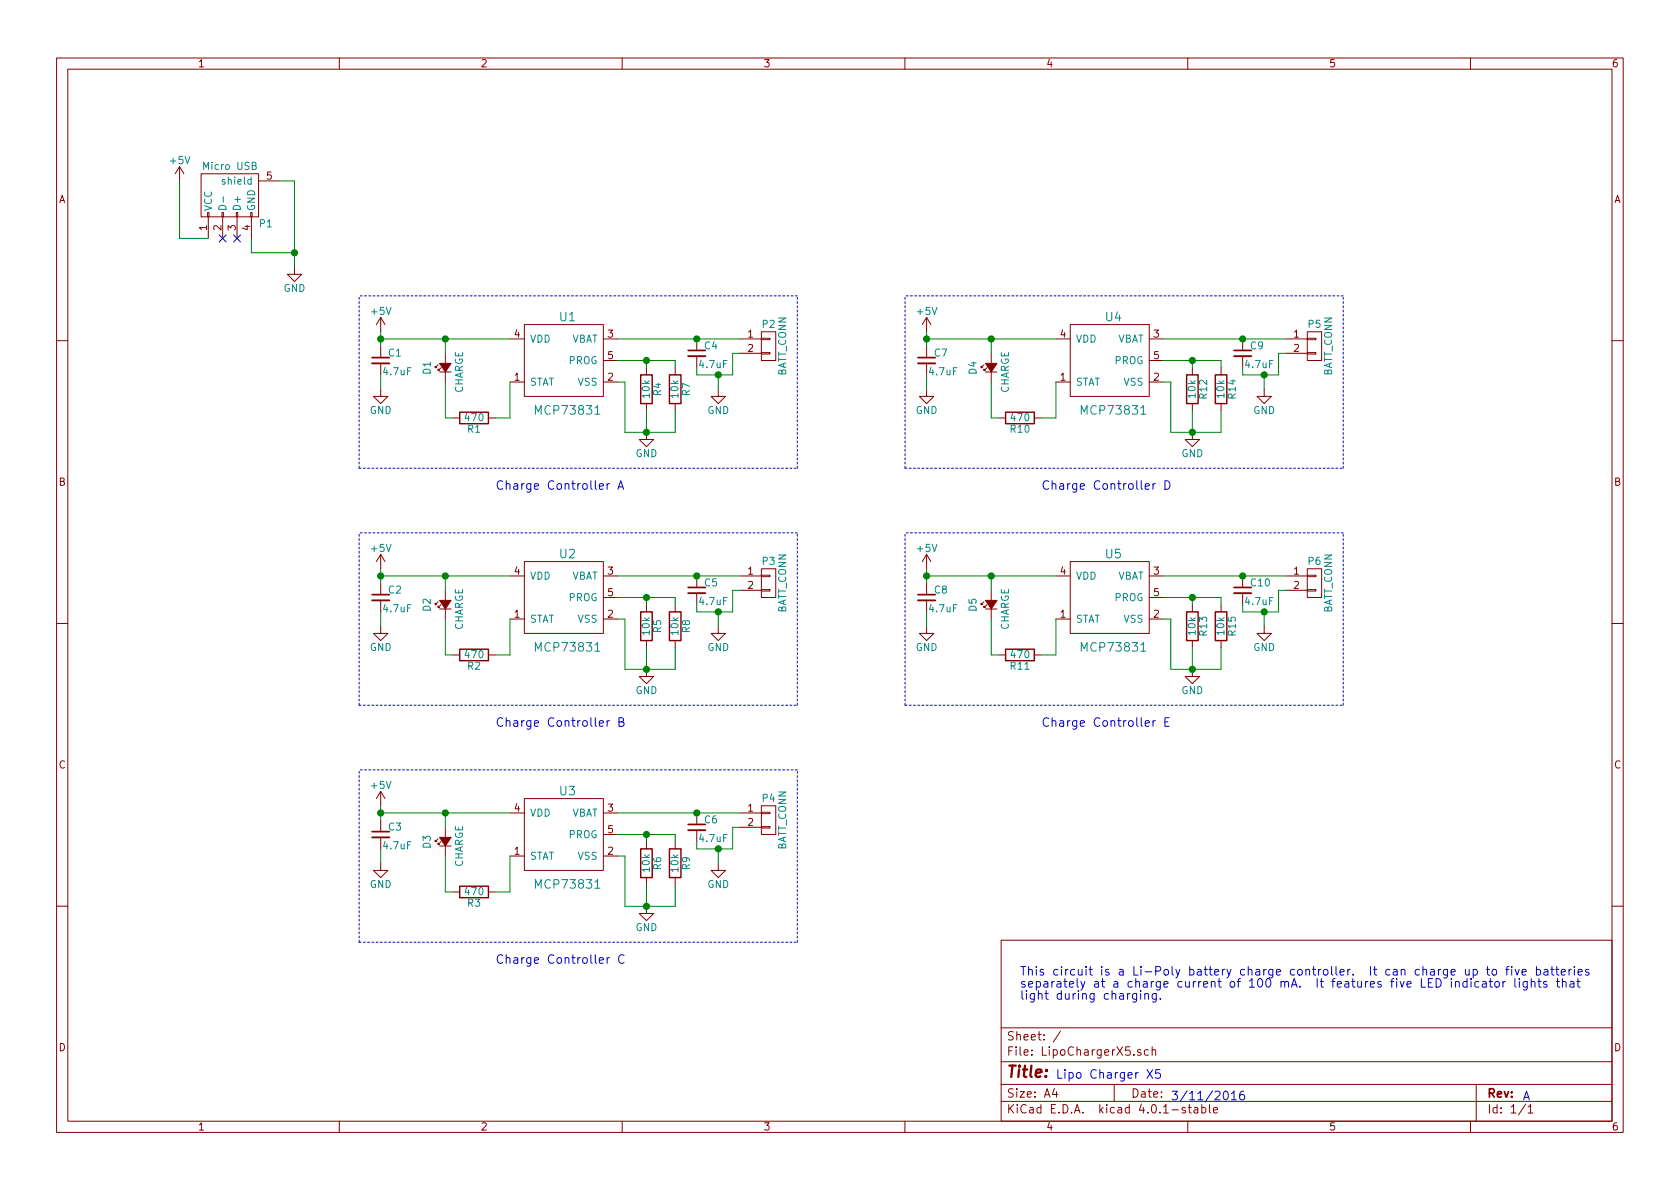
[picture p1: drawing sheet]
EESchema Schematic File Version 2
LIBS:power
LIBS:device
LIBS:transistors
LIBS:conn
LIBS:linear
LIBS:regul
LIBS:74xx
LIBS:cmos4000
LIBS:adc-dac
LIBS:memory
LIBS:xilinx
LIBS:microcontrollers
LIBS:dsp
LIBS:microchip
LIBS:analog_switches
LIBS:motorola
LIBS:texas
LIBS:intel
LIBS:audio
LIBS:interface
LIBS:digital-audio
LIBS:philips
LIBS:display
LIBS:cypress
LIBS:siliconi
LIBS:opto
LIBS:atmel
LIBS:contrib
LIBS:valves
LIBS:battery
EELAYER 25 0
EELAYER END
$Descr A4 11693 8268
encoding utf-8
Sheet 1 1
Title ""
Date ""
Rev ""
Comp ""
Comment1 ""
Comment2 ""
Comment3 ""
Comment4 ""
$EndDescr
$Comp
L MCP73831 U1
U 1 1
P 3950 2500
F 0 "U1" H 3950 2800 60  0000 C CNN
F 1 "MCP73831" H 3950 2150 60  0000 C CNN
F 2 "TO_SOT_Packages_SMD:SOT-23-5" H 3950 1950 60  0001 C CNN
F 3 "https://www.adafruit.com/datasheets/MCP73831.pdf" H 3950 2050 60  0001 C CNN
	1    3950 2500
	1    0    0    -1  
$EndComp
$Comp
L CONN_01X02 P2
U 1 1
P 5350 2400
F 0 "P2" H 5350 2550 50  0000 C CNN
F 1 "BATT_CONN" V 5450 2400 50  0000 C CNN
F 2 "" H 5350 2400 50  0000 C CNN
F 3 "" H 5350 2400 50  0000 C CNN
	1    5350 2400
	1    0    0    -1  
$EndComp
$Comp
L R R4
U 1 1
P 4500 2700
F 0 "R4" V 4580 2700 50  0000 C CNN
F 1 "10k" V 4500 2700 50  0000 C CNN
F 2 "" V 4430 2700 50  0000 C CNN
F 3 "" H 4500 2700 50  0000 C CNN
	1    4500 2700
	1    0    0    -1  
$EndComp
$Comp
L GND #PWR9
U 1 1
P 4500 3000
F 0 "#PWR9" H 4500 2750 50  0001 C CNN
F 1 "GND" H 4500 2850 50  0000 C CNN
F 2 "" H 4500 3000 50  0000 C CNN
F 3 "" H 4500 3000 50  0000 C CNN
	1    4500 3000
	1    0    0    -1  
$EndComp
Wire Wire Line
	4300 2500 4700 2500
Wire Wire Line
	4500 2500 4500 2550
Wire Wire Line
	4350 3000 4700 3000
Wire Wire Line
	4350 3000 4350 2650
Wire Wire Line
	4350 2650 4300 2650
Wire Wire Line
	4500 3000 4500 2850
$Comp
L GND #PWR12
U 1 1
P 5000 2700
F 0 "#PWR12" H 5000 2450 50  0001 C CNN
F 1 "GND" H 5000 2550 50  0000 C CNN
F 2 "" H 5000 2700 50  0000 C CNN
F 3 "" H 5000 2700 50  0000 C CNN
	1    5000 2700
	1    0    0    -1  
$EndComp
Wire Wire Line
	5150 2450 5100 2450
Wire Wire Line
	5100 2450 5100 2600
$Comp
L C_Small C4
U 1 1
P 4850 2450
F 0 "C4" H 4900 2500 50  0000 L CNN
F 1 "4.7uF" H 4860 2370 50  0000 L CNN
F 2 "" H 4850 2450 50  0000 C CNN
F 3 "" H 4850 2450 50  0000 C CNN
	1    4850 2450
	1    0    0    -1  
$EndComp
Wire Wire Line
	4300 2350 5150 2350
Connection ~ 4850 2350
Wire Wire Line
	4850 2550 4850 2600
Wire Wire Line
	4850 2600 5100 2600
Wire Wire Line
	5000 2700 5000 2600
Connection ~ 5000 2600
$Comp
L Led_Small D1
U 1 1
P 3100 2550
F 0 "D1" H 3050 2675 50  0000 L CNN
F 1 "CHARGE" H 2925 2450 50  0000 L CNN
F 2 "" V 3100 2550 50  0000 C CNN
F 3 "" V 3100 2550 50  0000 C CNN
	1    3100 2550
	0    -1   -1   0   
$EndComp
$Comp
L R R1
U 1 1
P 3300 2900
F 0 "R1" V 3380 2900 50  0000 C CNN
F 1 "470" V 3300 2900 50  0000 C CNN
F 2 "" V 3230 2900 50  0000 C CNN
F 3 "" H 3300 2900 50  0000 C CNN
	1    3300 2900
	0    1    1    0   
$EndComp
Wire Wire Line
	3100 2650 3100 2900
Wire Wire Line
	3100 2900 3150 2900
Wire Wire Line
	3450 2900 3550 2900
Wire Wire Line
	3550 2900 3550 2650
Wire Wire Line
	2650 2350 3550 2350
Wire Wire Line
	3100 2350 3100 2450
$Comp
L C_Small C1
U 1 1
P 2650 2500
F 0 "C1" H 2700 2550 50  0000 L CNN
F 1 "4.7uF" H 2660 2420 50  0000 L CNN
F 2 "" H 2650 2500 50  0000 C CNN
F 3 "" H 2650 2500 50  0000 C CNN
	1    2650 2500
	1    0    0    -1  
$EndComp
Wire Wire Line
	2650 2300 2650 2400
Connection ~ 3100 2350
$Comp
L GND #PWR4
U 1 1
P 2650 2700
F 0 "#PWR4" H 2650 2450 50  0001 C CNN
F 1 "GND" H 2650 2550 50  0000 C CNN
F 2 "" H 2650 2700 50  0000 C CNN
F 3 "" H 2650 2700 50  0000 C CNN
	1    2650 2700
	1    0    0    -1  
$EndComp
Wire Wire Line
	2650 2700 2650 2600
$Comp
L +5V #PWR3
U 1 1
P 2650 2300
F 0 "#PWR3" H 2650 2150 50  0001 C CNN
F 1 "+5V" H 2650 2440 50  0000 C CNN
F 2 "" H 2650 2300 50  0000 C CNN
F 3 "" H 2650 2300 50  0000 C CNN
	1    2650 2300
	1    0    0    -1  
$EndComp
Connection ~ 2650 2350
Wire Notes Line
	2500 3250 5550 3250
Wire Notes Line
	2500 3250 2500 2050
Text Notes 3450 3400 0    60   ~ 0
Charge Controller A
Text Notes 7100 6950 0    60   ~ 0
This circuit is a Li-Poly battery charge controller.  It can charge up to five batteries\nseparately at a charge current of 100 mA.  It features five LED indicator lights that\nlight during charging.
Text Notes 7350 7500 0    60   ~ 0
Lipo Charger X5
Text Notes 8150 7650 0    60   ~ 0
3/11/2016
Text Notes 10600 7650 0    60   ~ 0
A
$Comp
L USB_B P1
U 1 1
P 1650 1350
F 0 "P1" H 1850 1150 50  0000 C CNN
F 1 "Micro USB" H 1600 1550 50  0000 C CNN
F 2 "" V 1600 1250 50  0000 C CNN
F 3 "" V 1600 1250 50  0000 C CNN
	1    1650 1350
	1    0    0    -1  
$EndComp
$Comp
L GND #PWR2
U 1 1
P 2050 1850
F 0 "#PWR2" H 2050 1600 50  0001 C CNN
F 1 "GND" H 2050 1700 50  0000 C CNN
F 2 "" H 2050 1850 50  0000 C CNN
F 3 "" H 2050 1850 50  0000 C CNN
	1    2050 1850
	1    0    0    -1  
$EndComp
Wire Wire Line
	1750 1650 1750 1750
Wire Wire Line
	1750 1750 2050 1750
Wire Wire Line
	2050 1250 2050 1850
Wire Wire Line
	1950 1250 2050 1250
Connection ~ 2050 1750
$Comp
L +5V #PWR1
U 1 1
P 1250 1250
F 0 "#PWR1" H 1250 1100 50  0001 C CNN
F 1 "+5V" H 1250 1390 50  0000 C CNN
F 2 "" H 1250 1250 50  0000 C CNN
F 3 "" H 1250 1250 50  0000 C CNN
	1    1250 1250
	1    0    0    -1  
$EndComp
Wire Wire Line
	1450 1650 1250 1650
Wire Wire Line
	1250 1650 1250 1250
NoConn ~ 1650 1650
NoConn ~ 1550 1650
$Comp
L R R7
U 1 1
P 4700 2700
F 0 "R7" V 4780 2700 50  0000 C CNN
F 1 "10k" V 4700 2700 50  0000 C CNN
F 2 "" V 4630 2700 50  0000 C CNN
F 3 "" H 4700 2700 50  0000 C CNN
	1    4700 2700
	1    0    0    -1  
$EndComp
Wire Wire Line
	4700 2500 4700 2550
Connection ~ 4500 2500
Wire Wire Line
	4700 3000 4700 2850
Connection ~ 4500 3000
Wire Notes Line
	5550 3250 5550 2050
Wire Notes Line
	5550 2050 2500 2050
$Comp
L MCP73831 U4
U 1 1
P 7750 2500
F 0 "U4" H 7750 2800 60  0000 C CNN
F 1 "MCP73831" H 7750 2150 60  0000 C CNN
F 2 "TO_SOT_Packages_SMD:SOT-23-5" H 7750 1950 60  0001 C CNN
F 3 "https://www.adafruit.com/datasheets/MCP73831.pdf" H 7750 2050 60  0001 C CNN
	1    7750 2500
	1    0    0    -1  
$EndComp
$Comp
L CONN_01X02 P5
U 1 1
P 9150 2400
F 0 "P5" H 9150 2550 50  0000 C CNN
F 1 "BATT_CONN" V 9250 2400 50  0000 C CNN
F 2 "" H 9150 2400 50  0000 C CNN
F 3 "" H 9150 2400 50  0000 C CNN
	1    9150 2400
	1    0    0    -1  
$EndComp
$Comp
L R R12
U 1 1
P 8300 2700
F 0 "R12" V 8380 2700 50  0000 C CNN
F 1 "10k" V 8300 2700 50  0000 C CNN
F 2 "" V 8230 2700 50  0000 C CNN
F 3 "" H 8300 2700 50  0000 C CNN
	1    8300 2700
	1    0    0    -1  
$EndComp
$Comp
L GND #PWR19
U 1 1
P 8300 3000
F 0 "#PWR19" H 8300 2750 50  0001 C CNN
F 1 "GND" H 8300 2850 50  0000 C CNN
F 2 "" H 8300 3000 50  0000 C CNN
F 3 "" H 8300 3000 50  0000 C CNN
	1    8300 3000
	1    0    0    -1  
$EndComp
Wire Wire Line
	8100 2500 8500 2500
Wire Wire Line
	8300 2500 8300 2550
Wire Wire Line
	8150 3000 8500 3000
Wire Wire Line
	8150 3000 8150 2650
Wire Wire Line
	8150 2650 8100 2650
Wire Wire Line
	8300 3000 8300 2850
$Comp
L GND #PWR21
U 1 1
P 8800 2700
F 0 "#PWR21" H 8800 2450 50  0001 C CNN
F 1 "GND" H 8800 2550 50  0000 C CNN
F 2 "" H 8800 2700 50  0000 C CNN
F 3 "" H 8800 2700 50  0000 C CNN
	1    8800 2700
	1    0    0    -1  
$EndComp
Wire Wire Line
	8950 2450 8900 2450
Wire Wire Line
	8900 2450 8900 2600
$Comp
L C_Small C9
U 1 1
P 8650 2450
F 0 "C9" H 8700 2500 50  0000 L CNN
F 1 "4.7uF" H 8660 2370 50  0000 L CNN
F 2 "" H 8650 2450 50  0000 C CNN
F 3 "" H 8650 2450 50  0000 C CNN
	1    8650 2450
	1    0    0    -1  
$EndComp
Wire Wire Line
	8100 2350 8950 2350
Connection ~ 8650 2350
Wire Wire Line
	8650 2550 8650 2600
Wire Wire Line
	8650 2600 8900 2600
Wire Wire Line
	8800 2700 8800 2600
Connection ~ 8800 2600
$Comp
L Led_Small D4
U 1 1
P 6900 2550
F 0 "D4" H 6850 2675 50  0000 L CNN
F 1 "CHARGE" H 6725 2450 50  0000 L CNN
F 2 "" V 6900 2550 50  0000 C CNN
F 3 "" V 6900 2550 50  0000 C CNN
	1    6900 2550
	0    -1   -1   0   
$EndComp
$Comp
L R R10
U 1 1
P 7100 2900
F 0 "R10" V 7180 2900 50  0000 C CNN
F 1 "470" V 7100 2900 50  0000 C CNN
F 2 "" V 7030 2900 50  0000 C CNN
F 3 "" H 7100 2900 50  0000 C CNN
	1    7100 2900
	0    1    1    0   
$EndComp
Wire Wire Line
	6900 2650 6900 2900
Wire Wire Line
	6900 2900 6950 2900
Wire Wire Line
	7250 2900 7350 2900
Wire Wire Line
	7350 2900 7350 2650
Wire Wire Line
	6450 2350 7350 2350
Wire Wire Line
	6900 2350 6900 2450
$Comp
L C_Small C7
U 1 1
P 6450 2500
F 0 "C7" H 6500 2550 50  0000 L CNN
F 1 "4.7uF" H 6460 2420 50  0000 L CNN
F 2 "" H 6450 2500 50  0000 C CNN
F 3 "" H 6450 2500 50  0000 C CNN
	1    6450 2500
	1    0    0    -1  
$EndComp
Wire Wire Line
	6450 2300 6450 2400
Connection ~ 6900 2350
$Comp
L GND #PWR16
U 1 1
P 6450 2700
F 0 "#PWR16" H 6450 2450 50  0001 C CNN
F 1 "GND" H 6450 2550 50  0000 C CNN
F 2 "" H 6450 2700 50  0000 C CNN
F 3 "" H 6450 2700 50  0000 C CNN
	1    6450 2700
	1    0    0    -1  
$EndComp
Wire Wire Line
	6450 2700 6450 2600
$Comp
L +5V #PWR15
U 1 1
P 6450 2300
F 0 "#PWR15" H 6450 2150 50  0001 C CNN
F 1 "+5V" H 6450 2440 50  0000 C CNN
F 2 "" H 6450 2300 50  0000 C CNN
F 3 "" H 6450 2300 50  0000 C CNN
	1    6450 2300
	1    0    0    -1  
$EndComp
Connection ~ 6450 2350
Wire Notes Line
	6300 3250 9350 3250
Wire Notes Line
	6300 3250 6300 2050
Text Notes 7250 3400 0    60   ~ 0
Charge Controller D
$Comp
L R R14
U 1 1
P 8500 2700
F 0 "R14" V 8580 2700 50  0000 C CNN
F 1 "10k" V 8500 2700 50  0000 C CNN
F 2 "" V 8430 2700 50  0000 C CNN
F 3 "" H 8500 2700 50  0000 C CNN
	1    8500 2700
	1    0    0    -1  
$EndComp
Wire Wire Line
	8500 2500 8500 2550
Connection ~ 8300 2500
Wire Wire Line
	8500 3000 8500 2850
Connection ~ 8300 3000
Wire Notes Line
	9350 3250 9350 2050
Wire Notes Line
	9350 2050 6300 2050
$Comp
L MCP73831 U2
U 1 1
P 3950 4150
F 0 "U2" H 3950 4450 60  0000 C CNN
F 1 "MCP73831" H 3950 3800 60  0000 C CNN
F 2 "TO_SOT_Packages_SMD:SOT-23-5" H 3950 3600 60  0001 C CNN
F 3 "https://www.adafruit.com/datasheets/MCP73831.pdf" H 3950 3700 60  0001 C CNN
	1    3950 4150
	1    0    0    -1  
$EndComp
$Comp
L CONN_01X02 P3
U 1 1
P 5350 4050
F 0 "P3" H 5350 4200 50  0000 C CNN
F 1 "BATT_CONN" V 5450 4050 50  0000 C CNN
F 2 "" H 5350 4050 50  0000 C CNN
F 3 "" H 5350 4050 50  0000 C CNN
	1    5350 4050
	1    0    0    -1  
$EndComp
$Comp
L R R5
U 1 1
P 4500 4350
F 0 "R5" V 4580 4350 50  0000 C CNN
F 1 "10k" V 4500 4350 50  0000 C CNN
F 2 "" V 4430 4350 50  0000 C CNN
F 3 "" H 4500 4350 50  0000 C CNN
	1    4500 4350
	1    0    0    -1  
$EndComp
$Comp
L GND #PWR10
U 1 1
P 4500 4650
F 0 "#PWR10" H 4500 4400 50  0001 C CNN
F 1 "GND" H 4500 4500 50  0000 C CNN
F 2 "" H 4500 4650 50  0000 C CNN
F 3 "" H 4500 4650 50  0000 C CNN
	1    4500 4650
	1    0    0    -1  
$EndComp
Wire Wire Line
	4300 4150 4700 4150
Wire Wire Line
	4500 4150 4500 4200
Wire Wire Line
	4350 4650 4700 4650
Wire Wire Line
	4350 4650 4350 4300
Wire Wire Line
	4350 4300 4300 4300
Wire Wire Line
	4500 4650 4500 4500
$Comp
L GND #PWR13
U 1 1
P 5000 4350
F 0 "#PWR13" H 5000 4100 50  0001 C CNN
F 1 "GND" H 5000 4200 50  0000 C CNN
F 2 "" H 5000 4350 50  0000 C CNN
F 3 "" H 5000 4350 50  0000 C CNN
	1    5000 4350
	1    0    0    -1  
$EndComp
Wire Wire Line
	5150 4100 5100 4100
Wire Wire Line
	5100 4100 5100 4250
$Comp
L C_Small C5
U 1 1
P 4850 4100
F 0 "C5" H 4900 4150 50  0000 L CNN
F 1 "4.7uF" H 4860 4020 50  0000 L CNN
F 2 "" H 4850 4100 50  0000 C CNN
F 3 "" H 4850 4100 50  0000 C CNN
	1    4850 4100
	1    0    0    -1  
$EndComp
Wire Wire Line
	4300 4000 5150 4000
Connection ~ 4850 4000
Wire Wire Line
	4850 4200 4850 4250
Wire Wire Line
	4850 4250 5100 4250
Wire Wire Line
	5000 4350 5000 4250
Connection ~ 5000 4250
$Comp
L Led_Small D2
U 1 1
P 3100 4200
F 0 "D2" H 3050 4325 50  0000 L CNN
F 1 "CHARGE" H 2925 4100 50  0000 L CNN
F 2 "" V 3100 4200 50  0000 C CNN
F 3 "" V 3100 4200 50  0000 C CNN
	1    3100 4200
	0    -1   -1   0   
$EndComp
$Comp
L R R2
U 1 1
P 3300 4550
F 0 "R2" V 3380 4550 50  0000 C CNN
F 1 "470" V 3300 4550 50  0000 C CNN
F 2 "" V 3230 4550 50  0000 C CNN
F 3 "" H 3300 4550 50  0000 C CNN
	1    3300 4550
	0    1    1    0   
$EndComp
Wire Wire Line
	3100 4300 3100 4550
Wire Wire Line
	3100 4550 3150 4550
Wire Wire Line
	3450 4550 3550 4550
Wire Wire Line
	3550 4550 3550 4300
Wire Wire Line
	2650 4000 3550 4000
Wire Wire Line
	3100 4000 3100 4100
$Comp
L C_Small C2
U 1 1
P 2650 4150
F 0 "C2" H 2700 4200 50  0000 L CNN
F 1 "4.7uF" H 2660 4070 50  0000 L CNN
F 2 "" H 2650 4150 50  0000 C CNN
F 3 "" H 2650 4150 50  0000 C CNN
	1    2650 4150
	1    0    0    -1  
$EndComp
Wire Wire Line
	2650 3950 2650 4050
Connection ~ 3100 4000
$Comp
L GND #PWR6
U 1 1
P 2650 4350
F 0 "#PWR6" H 2650 4100 50  0001 C CNN
F 1 "GND" H 2650 4200 50  0000 C CNN
F 2 "" H 2650 4350 50  0000 C CNN
F 3 "" H 2650 4350 50  0000 C CNN
	1    2650 4350
	1    0    0    -1  
$EndComp
Wire Wire Line
	2650 4350 2650 4250
$Comp
L +5V #PWR5
U 1 1
P 2650 3950
F 0 "#PWR5" H 2650 3800 50  0001 C CNN
F 1 "+5V" H 2650 4090 50  0000 C CNN
F 2 "" H 2650 3950 50  0000 C CNN
F 3 "" H 2650 3950 50  0000 C CNN
	1    2650 3950
	1    0    0    -1  
$EndComp
Connection ~ 2650 4000
Wire Notes Line
	2500 4900 5550 4900
Wire Notes Line
	2500 4900 2500 3700
Text Notes 3450 5050 0    60   ~ 0
Charge Controller B
$Comp
L R R8
U 1 1
P 4700 4350
F 0 "R8" V 4780 4350 50  0000 C CNN
F 1 "10k" V 4700 4350 50  0000 C CNN
F 2 "" V 4630 4350 50  0000 C CNN
F 3 "" H 4700 4350 50  0000 C CNN
	1    4700 4350
	1    0    0    -1  
$EndComp
Wire Wire Line
	4700 4150 4700 4200
Connection ~ 4500 4150
Wire Wire Line
	4700 4650 4700 4500
Connection ~ 4500 4650
Wire Notes Line
	5550 4900 5550 3700
Wire Notes Line
	5550 3700 2500 3700
$Comp
L MCP73831 U5
U 1 1
P 7750 4150
F 0 "U5" H 7750 4450 60  0000 C CNN
F 1 "MCP73831" H 7750 3800 60  0000 C CNN
F 2 "TO_SOT_Packages_SMD:SOT-23-5" H 7750 3600 60  0001 C CNN
F 3 "https://www.adafruit.com/datasheets/MCP73831.pdf" H 7750 3700 60  0001 C CNN
	1    7750 4150
	1    0    0    -1  
$EndComp
$Comp
L CONN_01X02 P6
U 1 1
P 9150 4050
F 0 "P6" H 9150 4200 50  0000 C CNN
F 1 "BATT_CONN" V 9250 4050 50  0000 C CNN
F 2 "" H 9150 4050 50  0000 C CNN
F 3 "" H 9150 4050 50  0000 C CNN
	1    9150 4050
	1    0    0    -1  
$EndComp
$Comp
L R R13
U 1 1
P 8300 4350
F 0 "R13" V 8380 4350 50  0000 C CNN
F 1 "10k" V 8300 4350 50  0000 C CNN
F 2 "" V 8230 4350 50  0000 C CNN
F 3 "" H 8300 4350 50  0000 C CNN
	1    8300 4350
	1    0    0    -1  
$EndComp
$Comp
L GND #PWR20
U 1 1
P 8300 4650
F 0 "#PWR20" H 8300 4400 50  0001 C CNN
F 1 "GND" H 8300 4500 50  0000 C CNN
F 2 "" H 8300 4650 50  0000 C CNN
F 3 "" H 8300 4650 50  0000 C CNN
	1    8300 4650
	1    0    0    -1  
$EndComp
Wire Wire Line
	8100 4150 8500 4150
Wire Wire Line
	8300 4150 8300 4200
Wire Wire Line
	8150 4650 8500 4650
Wire Wire Line
	8150 4650 8150 4300
Wire Wire Line
	8150 4300 8100 4300
Wire Wire Line
	8300 4650 8300 4500
$Comp
L GND #PWR22
U 1 1
P 8800 4350
F 0 "#PWR22" H 8800 4100 50  0001 C CNN
F 1 "GND" H 8800 4200 50  0000 C CNN
F 2 "" H 8800 4350 50  0000 C CNN
F 3 "" H 8800 4350 50  0000 C CNN
	1    8800 4350
	1    0    0    -1  
$EndComp
Wire Wire Line
	8950 4100 8900 4100
Wire Wire Line
	8900 4100 8900 4250
$Comp
L C_Small C10
U 1 1
P 8650 4100
F 0 "C10" H 8700 4150 50  0000 L CNN
F 1 "4.7uF" H 8660 4020 50  0000 L CNN
F 2 "" H 8650 4100 50  0000 C CNN
F 3 "" H 8650 4100 50  0000 C CNN
	1    8650 4100
	1    0    0    -1  
$EndComp
Wire Wire Line
	8100 4000 8950 4000
Connection ~ 8650 4000
Wire Wire Line
	8650 4200 8650 4250
Wire Wire Line
	8650 4250 8900 4250
Wire Wire Line
	8800 4350 8800 4250
Connection ~ 8800 4250
$Comp
L Led_Small D5
U 1 1
P 6900 4200
F 0 "D5" H 6850 4325 50  0000 L CNN
F 1 "CHARGE" H 6725 4100 50  0000 L CNN
F 2 "" V 6900 4200 50  0000 C CNN
F 3 "" V 6900 4200 50  0000 C CNN
	1    6900 4200
	0    -1   -1   0   
$EndComp
$Comp
L R R11
U 1 1
P 7100 4550
F 0 "R11" V 7180 4550 50  0000 C CNN
F 1 "470" V 7100 4550 50  0000 C CNN
F 2 "" V 7030 4550 50  0000 C CNN
F 3 "" H 7100 4550 50  0000 C CNN
	1    7100 4550
	0    1    1    0   
$EndComp
Wire Wire Line
	6900 4300 6900 4550
Wire Wire Line
	6900 4550 6950 4550
Wire Wire Line
	7250 4550 7350 4550
Wire Wire Line
	7350 4550 7350 4300
Wire Wire Line
	6450 4000 7350 4000
Wire Wire Line
	6900 4000 6900 4100
$Comp
L C_Small C8
U 1 1
P 6450 4150
F 0 "C8" H 6500 4200 50  0000 L CNN
F 1 "4.7uF" H 6460 4070 50  0000 L CNN
F 2 "" H 6450 4150 50  0000 C CNN
F 3 "" H 6450 4150 50  0000 C CNN
	1    6450 4150
	1    0    0    -1  
$EndComp
Wire Wire Line
	6450 3950 6450 4050
Connection ~ 6900 4000
$Comp
L GND #PWR18
U 1 1
P 6450 4350
F 0 "#PWR18" H 6450 4100 50  0001 C CNN
F 1 "GND" H 6450 4200 50  0000 C CNN
F 2 "" H 6450 4350 50  0000 C CNN
F 3 "" H 6450 4350 50  0000 C CNN
	1    6450 4350
	1    0    0    -1  
$EndComp
Wire Wire Line
	6450 4350 6450 4250
$Comp
L +5V #PWR17
U 1 1
P 6450 3950
F 0 "#PWR17" H 6450 3800 50  0001 C CNN
F 1 "+5V" H 6450 4090 50  0000 C CNN
F 2 "" H 6450 3950 50  0000 C CNN
F 3 "" H 6450 3950 50  0000 C CNN
	1    6450 3950
	1    0    0    -1  
$EndComp
Connection ~ 6450 4000
Wire Notes Line
	6300 4900 9350 4900
Wire Notes Line
	6300 4900 6300 3700
Text Notes 7250 5050 0    60   ~ 0
Charge Controller E
$Comp
L R R15
U 1 1
P 8500 4350
F 0 "R15" V 8580 4350 50  0000 C CNN
F 1 "10k" V 8500 4350 50  0000 C CNN
F 2 "" V 8430 4350 50  0000 C CNN
F 3 "" H 8500 4350 50  0000 C CNN
	1    8500 4350
	1    0    0    -1  
$EndComp
Wire Wire Line
	8500 4150 8500 4200
Connection ~ 8300 4150
Wire Wire Line
	8500 4650 8500 4500
Connection ~ 8300 4650
Wire Notes Line
	9350 4900 9350 3700
Wire Notes Line
	9350 3700 6300 3700
$Comp
L MCP73831 U3
U 1 1
P 3950 5800
F 0 "U3" H 3950 6100 60  0000 C CNN
F 1 "MCP73831" H 3950 5450 60  0000 C CNN
F 2 "TO_SOT_Packages_SMD:SOT-23-5" H 3950 5250 60  0001 C CNN
F 3 "https://www.adafruit.com/datasheets/MCP73831.pdf" H 3950 5350 60  0001 C CNN
	1    3950 5800
	1    0    0    -1  
$EndComp
$Comp
L CONN_01X02 P4
U 1 1
P 5350 5700
F 0 "P4" H 5350 5850 50  0000 C CNN
F 1 "BATT_CONN" V 5450 5700 50  0000 C CNN
F 2 "" H 5350 5700 50  0000 C CNN
F 3 "" H 5350 5700 50  0000 C CNN
	1    5350 5700
	1    0    0    -1  
$EndComp
$Comp
L R R6
U 1 1
P 4500 6000
F 0 "R6" V 4580 6000 50  0000 C CNN
F 1 "10k" V 4500 6000 50  0000 C CNN
F 2 "" V 4430 6000 50  0000 C CNN
F 3 "" H 4500 6000 50  0000 C CNN
	1    4500 6000
	1    0    0    -1  
$EndComp
$Comp
L GND #PWR11
U 1 1
P 4500 6300
F 0 "#PWR11" H 4500 6050 50  0001 C CNN
F 1 "GND" H 4500 6150 50  0000 C CNN
F 2 "" H 4500 6300 50  0000 C CNN
F 3 "" H 4500 6300 50  0000 C CNN
	1    4500 6300
	1    0    0    -1  
$EndComp
Wire Wire Line
	4300 5800 4700 5800
Wire Wire Line
	4500 5800 4500 5850
Wire Wire Line
	4350 6300 4700 6300
Wire Wire Line
	4350 6300 4350 5950
Wire Wire Line
	4350 5950 4300 5950
Wire Wire Line
	4500 6300 4500 6150
$Comp
L GND #PWR14
U 1 1
P 5000 6000
F 0 "#PWR14" H 5000 5750 50  0001 C CNN
F 1 "GND" H 5000 5850 50  0000 C CNN
F 2 "" H 5000 6000 50  0000 C CNN
F 3 "" H 5000 6000 50  0000 C CNN
	1    5000 6000
	1    0    0    -1  
$EndComp
Wire Wire Line
	5150 5750 5100 5750
Wire Wire Line
	5100 5750 5100 5900
$Comp
L C_Small C6
U 1 1
P 4850 5750
F 0 "C6" H 4900 5800 50  0000 L CNN
F 1 "4.7uF" H 4860 5670 50  0000 L CNN
F 2 "" H 4850 5750 50  0000 C CNN
F 3 "" H 4850 5750 50  0000 C CNN
	1    4850 5750
	1    0    0    -1  
$EndComp
Wire Wire Line
	4300 5650 5150 5650
Connection ~ 4850 5650
Wire Wire Line
	4850 5850 4850 5900
Wire Wire Line
	4850 5900 5100 5900
Wire Wire Line
	5000 6000 5000 5900
Connection ~ 5000 5900
$Comp
L Led_Small D3
U 1 1
P 3100 5850
F 0 "D3" H 3050 5975 50  0000 L CNN
F 1 "CHARGE" H 2925 5750 50  0000 L CNN
F 2 "" V 3100 5850 50  0000 C CNN
F 3 "" V 3100 5850 50  0000 C CNN
	1    3100 5850
	0    -1   -1   0   
$EndComp
$Comp
L R R3
U 1 1
P 3300 6200
F 0 "R3" V 3380 6200 50  0000 C CNN
F 1 "470" V 3300 6200 50  0000 C CNN
F 2 "" V 3230 6200 50  0000 C CNN
F 3 "" H 3300 6200 50  0000 C CNN
	1    3300 6200
	0    1    1    0   
$EndComp
Wire Wire Line
	3100 5950 3100 6200
Wire Wire Line
	3100 6200 3150 6200
Wire Wire Line
	3450 6200 3550 6200
Wire Wire Line
	3550 6200 3550 5950
Wire Wire Line
	2650 5650 3550 5650
Wire Wire Line
	3100 5650 3100 5750
$Comp
L C_Small C3
U 1 1
P 2650 5800
F 0 "C3" H 2700 5850 50  0000 L CNN
F 1 "4.7uF" H 2660 5720 50  0000 L CNN
F 2 "" H 2650 5800 50  0000 C CNN
F 3 "" H 2650 5800 50  0000 C CNN
	1    2650 5800
	1    0    0    -1  
$EndComp
Wire Wire Line
	2650 5600 2650 5700
Connection ~ 3100 5650
$Comp
L GND #PWR8
U 1 1
P 2650 6000
F 0 "#PWR8" H 2650 5750 50  0001 C CNN
F 1 "GND" H 2650 5850 50  0000 C CNN
F 2 "" H 2650 6000 50  0000 C CNN
F 3 "" H 2650 6000 50  0000 C CNN
	1    2650 6000
	1    0    0    -1  
$EndComp
Wire Wire Line
	2650 6000 2650 5900
$Comp
L +5V #PWR7
U 1 1
P 2650 5600
F 0 "#PWR7" H 2650 5450 50  0001 C CNN
F 1 "+5V" H 2650 5740 50  0000 C CNN
F 2 "" H 2650 5600 50  0000 C CNN
F 3 "" H 2650 5600 50  0000 C CNN
	1    2650 5600
	1    0    0    -1  
$EndComp
Connection ~ 2650 5650
Wire Notes Line
	2500 6550 5550 6550
Wire Notes Line
	2500 6550 2500 5350
Text Notes 3450 6700 0    60   ~ 0
Charge Controller C
$Comp
L R R9
U 1 1
P 4700 6000
F 0 "R9" V 4780 6000 50  0000 C CNN
F 1 "10k" V 4700 6000 50  0000 C CNN
F 2 "" V 4630 6000 50  0000 C CNN
F 3 "" H 4700 6000 50  0000 C CNN
	1    4700 6000
	1    0    0    -1  
$EndComp
Wire Wire Line
	4700 5800 4700 5850
Connection ~ 4500 5800
Wire Wire Line
	4700 6300 4700 6150
Connection ~ 4500 6300
Wire Notes Line
	5550 6550 5550 5350
Wire Notes Line
	5550 5350 2500 5350
$EndSCHEMATC
